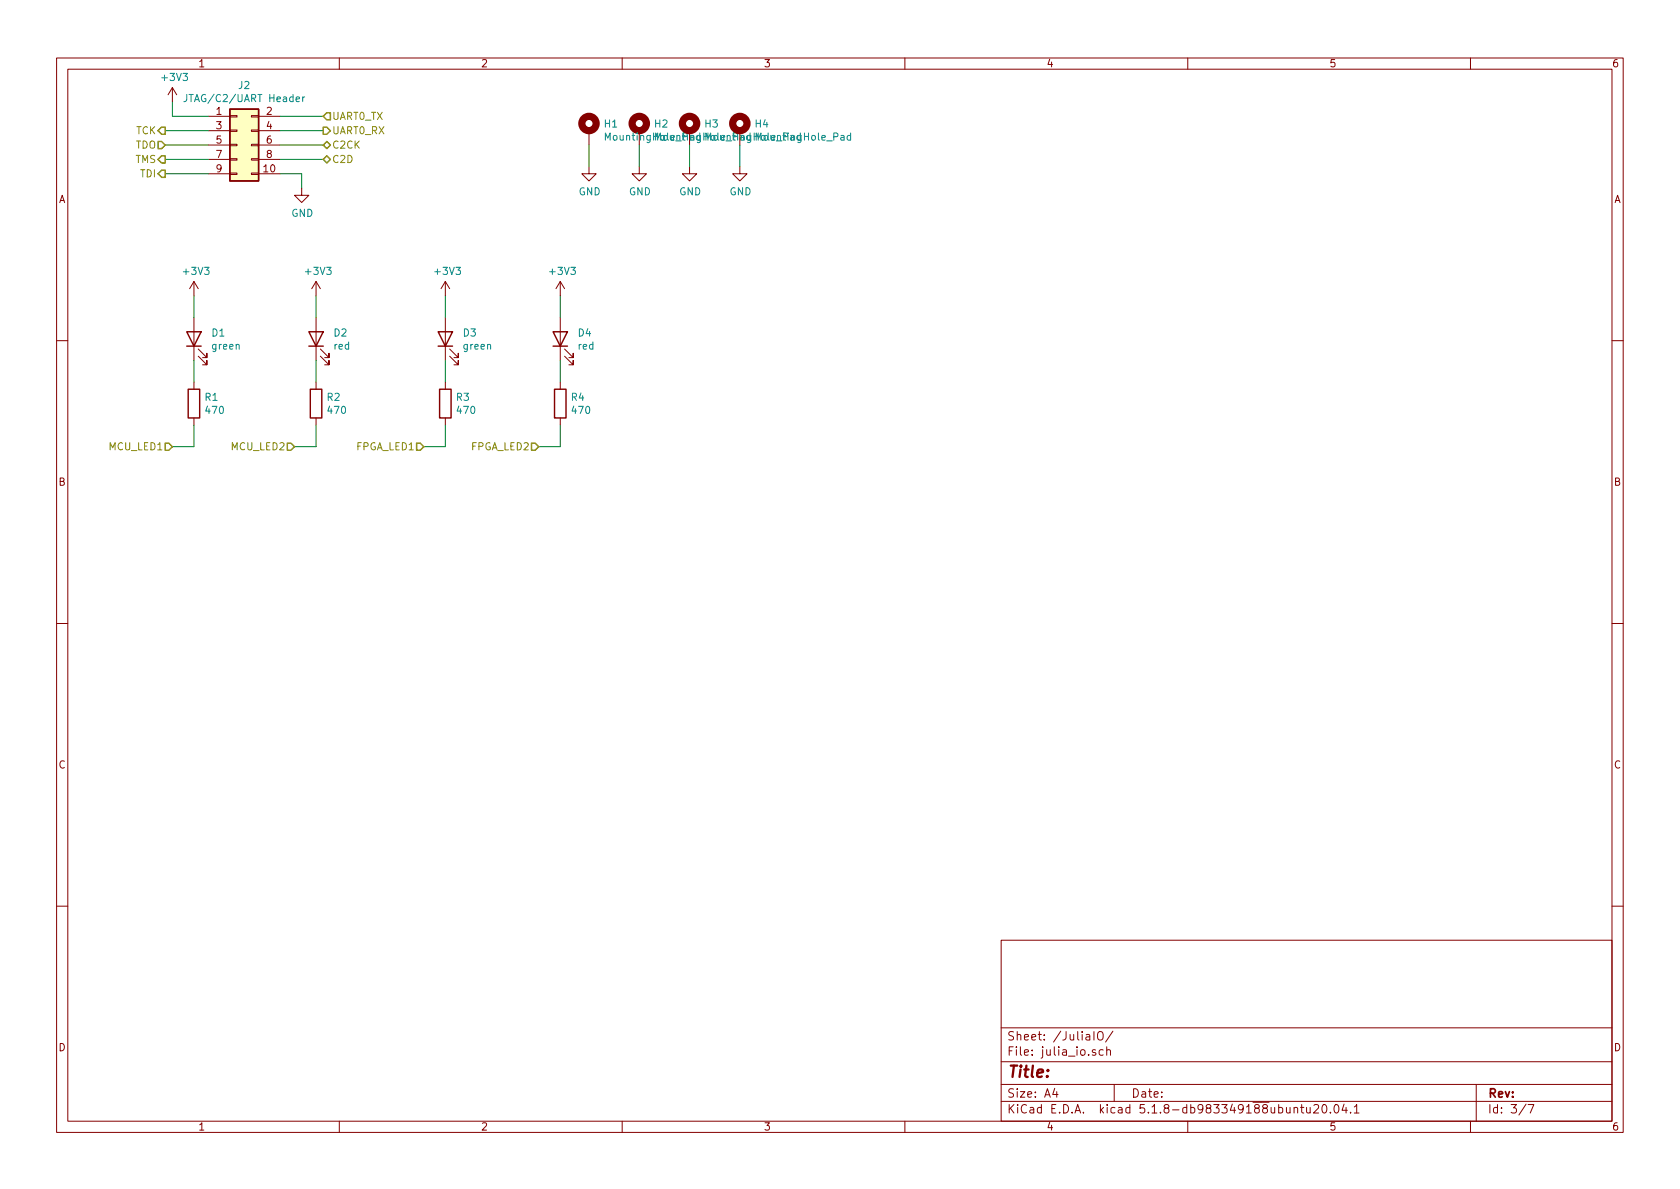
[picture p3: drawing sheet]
<svg xmlns="http://www.w3.org/2000/svg" width="297mm" height="210mm" viewBox="0 0 297 210" stroke-linecap="round" stroke-linejoin="round" font-family="sans-serif">
<g fill="none" stroke="#840000" stroke-width=".18">
<path d="M10 10.3h277v189.9h-277zM12 12.2h273v186.1h-273zM30.5 15.5l-.8 1.3M30.5 15.5v2.5M30.5 15.5l.7 1.3M60 10.3v1.9M110 10.3v1.9M160 10.3v1.9M210 10.3v1.9M260 10.3v1.9M36.8 20.6h3.8M36.8 30.7h3.8"/>
<path d="M36.8 23.1h3.8M36.8 25.6h3.8M36.8 28.2h3.8M40.6 30.6h1.3v.3h-1.3zM40.6 28.1h1.3v.2h-1.3zM40.6 23h1.3v.2h-1.3zM40.6 20.4h1.3v.3h-1.3zM40.6 25.5h1.3v.3h-1.3zM44.4 30.6h1.3v.3h-1.3zM44.4 28.1h1.3v.2h-1.3zM44.4 23h1.3v.2h-1.3zM44.4 20.4h1.3v.3h-1.3z"/>
<path d="M44.4 25.5h1.3v.3h-1.3zM45.7 20.6h3.8M45.7 30.7h3.8M45.7 23.1h3.8M45.7 25.6h3.8M45.7 28.2h3.8M53.3 33.3v1.2h1.3l-1.3 1.3-1.2-1.3h1.2M104.1 29.5v1.2h1.3l-1.3 1.3-1.2-1.3h1.2M104.1 23.1v2.5M113 29.5v1.2h1.3l-1.3 1.3-1.2-1.3h1.2M121.9 29.5v1.2h1.3l-1.3 1.3-1.3-1.3h1.3M130.8 29.5v1.2h1.3l-1.3 1.3-1.3-1.3h1.3"/>
<path d="M34.3 49.8l-.8 1.2M34.3 49.8v2.5M34.3 56.1v7.6M34.3 49.8l.8 1.2M55.9 49.8v2.5M55.9 56.1v7.6M55.9 49.8l-.8 1.2M55.9 49.8l.7 1.2M78.7 49.8l-.7 1.2M78.7 49.8v2.5M78.7 56.1v7.6M78.7 49.8l.8 1.2"/>
<path d="M99.1 49.8l-.8 1.2M99.1 49.8v2.5M99.1 56.1v7.6M99.1 49.8l.7 1.2M10 60.2h2M34.3 67.6v1.2M34.3 73.9v1.3M35.1 63l1.5 1.5v-.8v.8h-.8M35.1 61.7l1.5 1.5v-.7v.7h-.8M55.9 67.6v1.2M55.9 73.9v1.3M56.6 63l1.6 1.5v-.8v.8h-.8"/>
<path d="M56.6 61.7l1.6 1.5v-.7v.7h-.8M78.7 67.6v1.2M78.7 73.9v1.3M79.5 63l1.5 1.5v-.8v.8h-.7M79.5 61.7l1.5 1.5v-.7v.7h-.7M99.1 67.6v1.2M99.1 73.9v1.3M99.8 63l1.5 1.5v-.8v.8h-.7M99.8 61.7l1.5 1.5v-.7v.7h-.7M285 60.2h2M10 110.3h2M285 110.3h2"/>
<path d="M10 160.2h2M177 166.3h108v32h-108zM285 160.2h2M60 198.3v1.9M110 198.3v1.9M160 198.3v1.9M177 194.8h108M177 191.8h108M177 187.8h108M177 181.8h108M186.5 192.5l-.4 1h1M186.8 193v1"/>
<path d="M193.4 182.4v1.5M193.7 185.7a.37 .37 0 0 0-.6 .1l.1 .2 .5 .2 .1 .1-.3 .3-.4-.1M194.3 182.5a.5 .5 0 0 1 .5 0 .5 .5 0 0 1 .2 .4v.5a.5 .5 0 0 1-.4 .5 .5 .5 0 0 1-.5-.5v-.5zM195 185.7l-.4-.1-.3 .3 .1 .6 .2 .1 .4-.1M195.7 185.7h.1a.37 .37 0 0 1 .5 .1v.8M195.7 185.1v1.5M196.8 182.3l-1.3 2M197 191.8v3M210 198.3v1.9M228.8 196l.2-.2 .4 .1v.9M228.8 195.8v1M229.9 195.8h.6"/>
<path d="M230.1 195.3v1.3l.4 .2M231 195.8v.8a.37 .37 0 0 0 .6 .1M231.6 195.8v1M232.3 195.5l.2-.2h.4l.2 .2v.3v.2l-.9 .8h.9M233.9 195.4l.2-.1a.8 .8 0 0 1 .5 .8 .8 .8 0 0 1-.5 .7 1 1 0 0 1-.2-1.4zM235.2 196.7v.1M236 195.5l.2-.2a.8 .8 0 0 1 .5 .8 .8 .8 0 0 1-.5 .7l-.2-.1-.1-.4zM237.6 195.2l-.3 1.1h.9M238 195.8v1M238.8 196.7v.1M239.4 195.8l.5-.5v1.5M239.4 196.8h.9"/>
<path d="M260 198.3v1.9M261 191.8v6.5M269.8 195.2l-1.2 2M270.2 195.3h1l-.6 1.5"/>
</g>
<g fill="none" stroke="#840000" stroke-width="1.3">
<circle cx="104.1" cy="21.8" r="1.27"/>
<circle cx="113" cy="21.8" r="1.27"/>
<circle cx="121.9" cy="21.8" r="1.27"/>
<circle cx="130.8" cy="21.8" r="1.27"/>
</g>
<path d="M33 16.7v.9a.42 .42 0 0 1-.5 .4M53.5 17.1v.9M53.9 17.1l-.3 .1-.1 .2M123.7 24l-.3-.1-.3 .3 .1 .5h.5M123.7 23.5v1.3M123.9 23.9v1.1l-.3 .2-.3-.1M123.9 24l-.4-.1-.3 .3 .2 .5h.5M124.5 23.5v1.3M124.5 24.1h.7M150.4 24l-.4-.1-.2 .3 .1 .5h.5M150.4 23.5v1.3" fill="none" stroke="#008484" stroke-width=".18"/>
<g fill="none" stroke="#840000" stroke-width=".25">
<path d="M40.6 19.3h5.1v12.7h-5.1zM33 58.7h2.6l-1.3 2.5zM54.6 58.7h2.5l-1.2 2.5zM77.5 58.7h2.5l-1.3 2.5zM97.8 58.7h2.5l-1.2 2.5zM33 61.2h2.6M33.3 68.8h2v5.1h-2zM54.6 61.2h2.5M54.9 68.8h2v5.1h-2zM77.5 61.2h2.5M77.7 68.8h2.1v5.1h-2.1zM97.8 61.2h2.5"/>
<path d="M98 68.8h2.1v5.1h-2.1z"/>
</g>
<path d="M40.6 19.3h5.1v12.7h-5.1z" fill="#ffffc2" stroke="#ffffc2" stroke-width=".18"/>
<g fill="none" stroke="#008400" stroke-width=".18">
<path d="M30.5 18v2.6h6.3M29.2 30.7h7.6M29.2 23.1h7.6M29.2 25.6h7.6M29.2 28.2h7.6M49.5 30.7h3.8v2.6M49.5 20.6h7.6M49.5 23.1h7.6M49.5 25.6h7.6M49.5 28.2h7.6M104.1 25.6v3.9M113 25.6v3.9"/>
<path d="M121.9 25.6v3.9M130.8 25.6v3.9M34.3 52.3v3.8M55.9 52.3v3.8M78.7 52.3v3.8M99.1 52.3v3.8M34.3 75.2v3.8h-3.8M34.3 63.7v3.9M55.9 75.2v3.8h-3.8M55.9 63.7v3.9M78.7 63.7v3.9M78.7 75.2v3.8h-3.8"/>
<path d="M99.1 75.2v3.8h-3.9M99.1 63.7v3.9"/>
</g>
<path d="M57.8 19.9h.6v1.3h-.6l-.7-.6zM27.9 28.2l.7-.6h.6v1.2h-.6zM27.9 25h.7l.6 .6-.6 .7h-.7zM27.9 30.7l.7-.6h.6v1.3h-.6zM28.6 22.5h.6v1.2h-.6l-.7-.6zM57.1 28.2l.7-.6 .6 .6-.6 .6zM57.1 25.6l.7-.6 .6 .6-.6 .7zM57.1 22.5h.7l.6 .6-.6 .6h-.7zM29.2 78.4h.6l.7 .6-.7 .6h-.6zM50.8 78.4h.6l.7 .6-.7 .6h-.6zM73.7 78.4h.6l.6 .6-.6 .6h-.6zM94 78.4h.6l.6 .6-.6 .6h-.6z" fill="none" stroke="#848400" stroke-width=".25"/>
<text font-size="2.8" fill="#840000" x="178" y="190.5">Title:</text>
<g font-size="2.1" fill="#840000">
<text x="178" y="184">Sheet: /JuliaIO/</text>
<text x="178" y="186.7">File: julia_io.sch</text>
<text x="178" y="196.9">KiCad E.D.A. kicad 5.1.8-db983349188ubuntu20.04.1</text>
<text x="178" y="194.1">Size: A4</text>
<text x="200" y="194.1">Date:</text>
<text x="263" y="194.1">Rev:</text>
<text x="263" y="196.9">Id: 3/7</text>
</g>
<g font-size="1.8" fill="#840000">
<text x="35" y="11.9">1</text>
<text x="85" y="11.9">2</text>
<text x="135" y="11.9">3</text>
<text x="185" y="11.9">4</text>
<text x="235" y="11.9">5</text>
<text x="285" y="11.9">6</text>
<text x="38.3" y="20.3">1</text>
<text x="38.3" y="22.9">3</text>
<text x="47.1" y="20.3">2</text>
<text x="47.1" y="22.9">4</text>
<text x="38.3" y="25.4">5</text>
<text x="38.3" y="27.9">7</text>
<text x="47.1" y="25.4">6</text>
<text x="47.1" y="27.9">8</text>
<text x="107.4" y="24.9">MountingHole_Pad</text>
<text x="10.4" y="35.9">A</text>
<text x="38.3" y="30.5">9</text>
<text x="46.7" y="30.5">10</text>
<text x="285.4" y="35.9">A</text>
<text x="10.4" y="85.9">B</text>
<text x="285.4" y="85.9">B</text>
<text x="10.4" y="135.9">C</text>
<text x="285.4" y="135.9">C</text>
<text x="10.4" y="185.9">D</text>
<text x="285.4" y="185.9">D</text>
<text x="35" y="199.9">1</text>
<text x="85" y="199.9">2</text>
<text x="135" y="199.9">3</text>
<text x="185" y="199.9">4</text>
<text x="235" y="199.9">5</text>
<text x="285" y="199.9">6</text>
</g>
<g font-size="1.8" fill="#008484">
<text x="28.8" y="14.3">+3V3</text>
<text x="42.2" y="15.7">J2</text>
<text x="33.5" y="18.1">JTAG/C2/UART Header</text>
<text x="106.9" y="22.5">H1</text>
<text x="115.8" y="22.5">H2</text>
<text x="124.7" y="22.5">H3</text>
<text x="133.6" y="22.5">H4</text>
<text x="125.2" y="24.9">MountingHole_Pad</text>
<text x="134.1" y="24.9">MountingHole_Pad</text>
<text x="102.3" y="34.5">GND</text>
<text x="111.2" y="34.5">GND</text>
<text x="120.1" y="34.5">GND</text>
<text x="129" y="34.5">GND</text>
<text x="51.5" y="38.3">GND</text>
<text x="32.6" y="48.6">+3V3</text>
<text x="54.2" y="48.6">+3V3</text>
<text x="77" y="48.6">+3V3</text>
<text x="97.4" y="48.6">+3V3</text>
<text x="37.5" y="59.5">D1</text>
<text x="59.1" y="59.5">D2</text>
<text x="81.9" y="59.5">D3</text>
<text x="102.3" y="59.5">D4</text>
<text x="37.6" y="61.8">green</text>
<text x="59.1" y="61.8">red</text>
<text x="82" y="61.8">green</text>
<text x="102.3" y="61.8">red</text>
<text x="36.3" y="70.9">R1</text>
<text x="57.9" y="70.9">R2</text>
<text x="80.7" y="70.9">R3</text>
<text x="101" y="70.9">R4</text>
<text x="36.5" y="73.2">470</text>
<text x="58.1" y="73.2">470</text>
<text x="80.9" y="73.2">470</text>
<text x="101.2" y="73.2">470</text>
</g>
<g font-size="1.8" fill="#848400">
<text x="24.1" y="23.7">TCK</text>
<text x="58.7" y="21.2">UART0_TX</text>
<text x="58.7" y="23.7">UART0_RX</text>
<text x="24" y="28.8">TMS</text>
<text x="24" y="26.3">TDO</text>
<text x="58.7" y="28.8">C2D</text>
<text x="58.7" y="26.3">C2CK</text>
<text x="24.8" y="31.4">TDI</text>
<text x="19.4" y="79.6">MCU_LED1</text>
<text x="41" y="79.6">MCU_LED2</text>
<text x="63" y="79.6">FPGA_LED1</text>
<text x="83.3" y="79.6">FPGA_LED2</text>
</g>
</svg>
